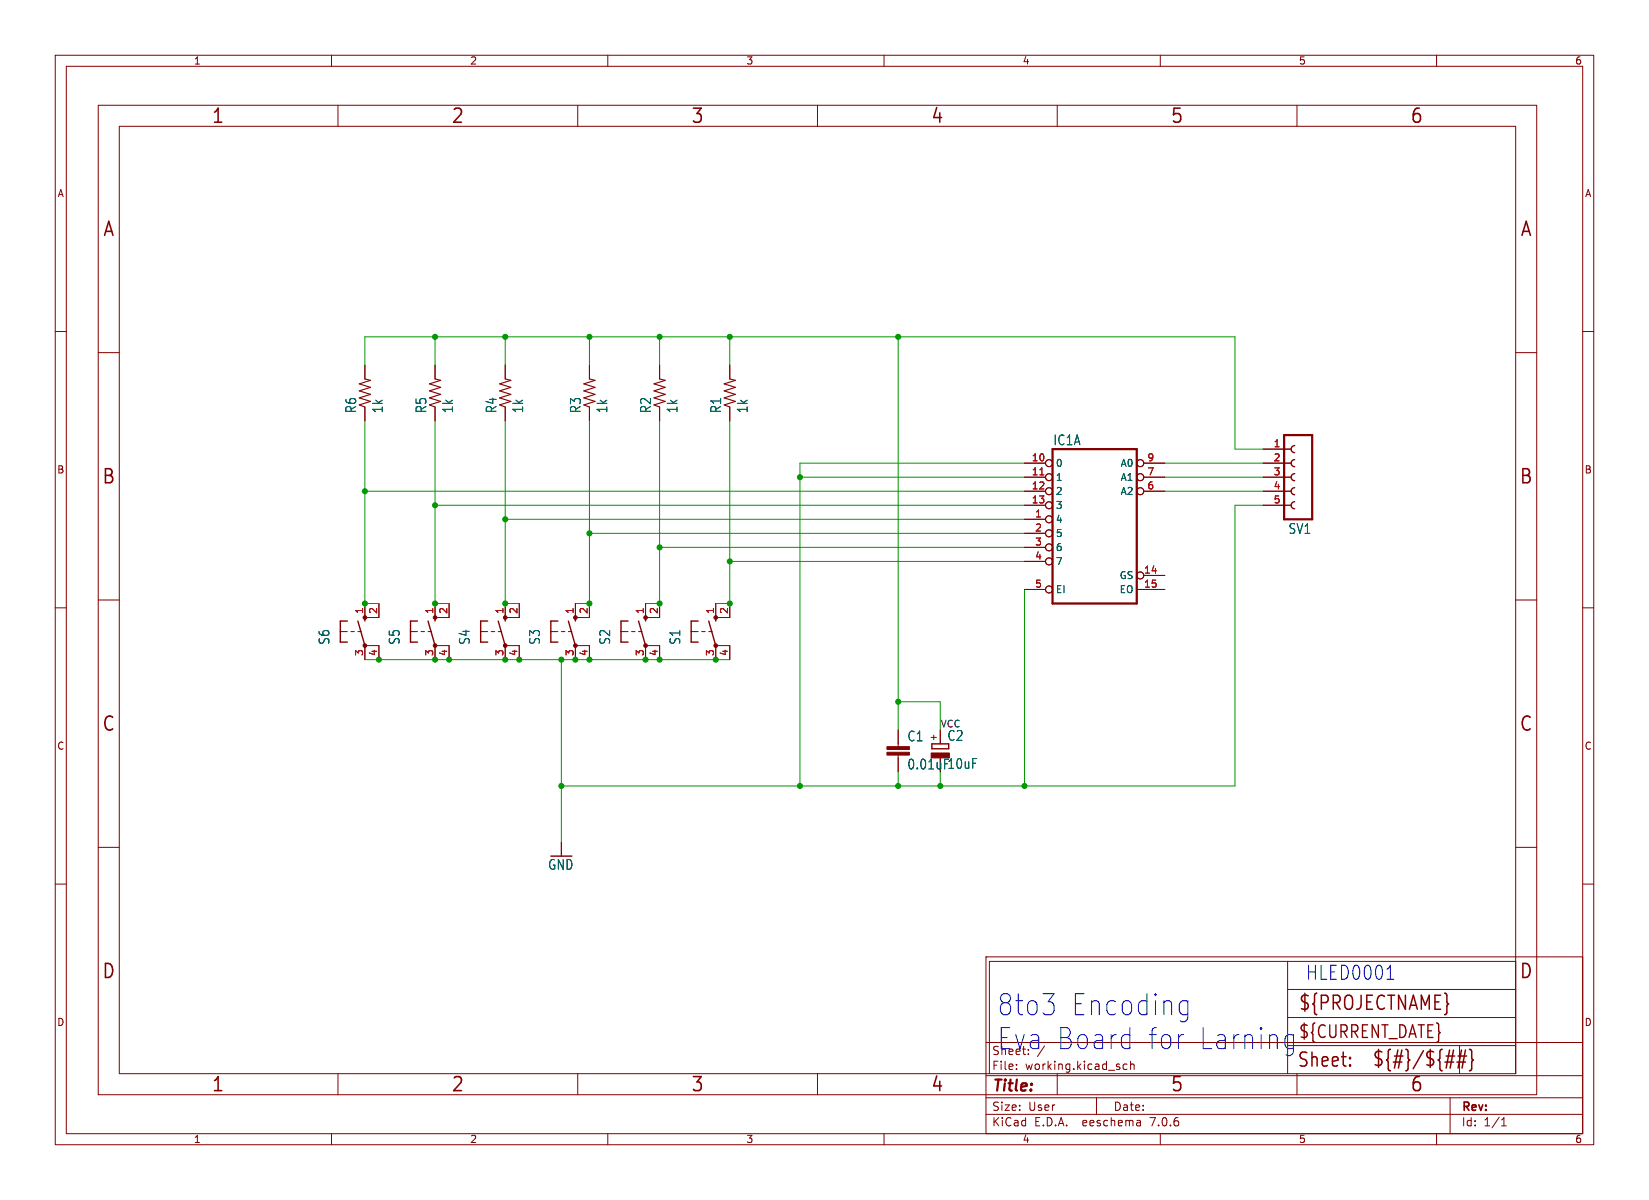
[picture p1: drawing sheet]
(kicad_sch (version 20230121) (generator eeschema)

 (paper "User" 298.45 217.17)

 (lib_symbols
  (symbol "working-eagle-import:10-XX" (in_bom yes) (on_board yes)
   (property "Reference" "S" (at -6.35 -2.54 90) (effects (font (size 1.778 1.5113)) (justify left bottom)))
   (property "Value" "" (at -3.81 3.175 90) (effects (font (size 1.778 1.5113)) (justify left bottom)))
   (property "Footprint" "working:B3F-10XX" (at 0 0 0) (effects (font (size 1.27 1.27)) hide))
   (property "Datasheet" "" (at 0 0 0) (effects (font (size 1.27 1.27)) hide))
   (property "ki_locked" "" (at 0 0 0) (effects (font (size 1.27 1.27))))
   (symbol "10-XX_1_0"
    (circle (center 0 -2.54) (radius 0.127) (stroke (width 0.4064) (type solid)) (fill (type none)))
    (polyline (pts (xy -4.445 -1.905) (xy -3.175 -1.905)) (stroke (width 0.254) (type solid)) (fill (type none)))
    (polyline (pts (xy -4.445 0) (xy -4.445 -1.905)) (stroke (width 0.254) (type solid)) (fill (type none)))
    (polyline (pts (xy -4.445 0) (xy -3.175 0)) (stroke (width 0.1524) (type solid)) (fill (type none)))
    (polyline (pts (xy -4.445 1.905) (xy -4.445 0)) (stroke (width 0.254) (type solid)) (fill (type none)))
    (polyline (pts (xy -4.445 1.905) (xy -3.175 1.905)) (stroke (width 0.254) (type solid)) (fill (type none)))
    (polyline (pts (xy -2.54 0) (xy -1.905 0)) (stroke (width 0.1524) (type solid)) (fill (type none)))
    (polyline (pts (xy -1.27 0) (xy -0.635 0)) (stroke (width 0.1524) (type solid)) (fill (type none)))
    (polyline (pts (xy 0 -2.54) (xy -1.27 1.905)) (stroke (width 0.254) (type solid)) (fill (type none)))
    (polyline (pts (xy 0 1.905) (xy 0 2.54)) (stroke (width 0.254) (type solid)) (fill (type none)))
    (polyline (pts (xy 2.54 -2.54) (xy 0 -2.54)) (stroke (width 0.1524) (type solid)) (fill (type none)))
    (polyline (pts (xy 2.54 2.54) (xy 0 2.54)) (stroke (width 0.1524) (type solid)) (fill (type none)))
    (circle (center 0 2.54) (radius 0.127) (stroke (width 0.4064) (type solid)) (fill (type none)))
    (pin passive line (at 0 5.08 270) (length 2.54) (name "S" (effects (font (size 0 0)))) (number "1" (effects (font (size 1.27 1.27)))))
    (pin passive line (at 2.54 5.08 270) (length 2.54) (name "S1" (effects (font (size 0 0)))) (number "2" (effects (font (size 1.27 1.27)))))
    (pin passive line (at 0 -5.08 90) (length 2.54) (name "P" (effects (font (size 0 0)))) (number "3" (effects (font (size 1.27 1.27)))))
    (pin passive line (at 2.54 -5.08 90) (length 2.54) (name "P1" (effects (font (size 0 0)))) (number "4" (effects (font (size 1.27 1.27)))))))
  (symbol "working-eagle-import:74148N" (in_bom yes) (on_board yes)
   (property "Reference" "IC" (at -0.635 -0.635 0) (effects (font (size 1.778 1.5113)) (justify left bottom)))
   (property "Value" "" (at -7.62 -17.78 0) (effects (font (size 1.778 1.5113)) (justify left bottom) hide))
   (property "Footprint" "working:DIL16" (at 0 0 0) (effects (font (size 1.27 1.27)) hide))
   (property "Datasheet" "" (at 0 0 0) (effects (font (size 1.27 1.27)) hide))
   (property "ki_locked" "" (at 0 0 0) (effects (font (size 1.27 1.27))))
   (symbol "74148N_1_0"
    (polyline (pts (xy -7.62 -15.24) (xy 7.62 -15.24)) (stroke (width 0.4064) (type solid)) (fill (type none)))
    (polyline (pts (xy -7.62 12.7) (xy -7.62 -15.24)) (stroke (width 0.4064) (type solid)) (fill (type none)))
    (polyline (pts (xy 7.62 -15.24) (xy 7.62 12.7)) (stroke (width 0.4064) (type solid)) (fill (type none)))
    (polyline (pts (xy 7.62 12.7) (xy -7.62 12.7)) (stroke (width 0.4064) (type solid)) (fill (type none)))
    (pin input inverted (at -12.7 0 0) (length 5.08) (name "4" (effects (font (size 1.27 1.27)))) (number "1" (effects (font (size 1.27 1.27)))))
    (pin input inverted (at -12.7 10.16 0) (length 5.08) (name "0" (effects (font (size 1.27 1.27)))) (number "10" (effects (font (size 1.27 1.27)))))
    (pin input inverted (at -12.7 7.62 0) (length 5.08) (name "1" (effects (font (size 1.27 1.27)))) (number "11" (effects (font (size 1.27 1.27)))))
    (pin input inverted (at -12.7 5.08 0) (length 5.08) (name "2" (effects (font (size 1.27 1.27)))) (number "12" (effects (font (size 1.27 1.27)))))
    (pin input inverted (at -12.7 2.54 0) (length 5.08) (name "3" (effects (font (size 1.27 1.27)))) (number "13" (effects (font (size 1.27 1.27)))))
    (pin output inverted (at 12.7 -10.16 180) (length 5.08) (name "GS" (effects (font (size 1.27 1.27)))) (number "14" (effects (font (size 1.27 1.27)))))
    (pin output line (at 12.7 -12.7 180) (length 5.08) (name "EO" (effects (font (size 1.27 1.27)))) (number "15" (effects (font (size 1.27 1.27)))))
    (pin input inverted (at -12.7 -2.54 0) (length 5.08) (name "5" (effects (font (size 1.27 1.27)))) (number "2" (effects (font (size 1.27 1.27)))))
    (pin input inverted (at -12.7 -5.08 0) (length 5.08) (name "6" (effects (font (size 1.27 1.27)))) (number "3" (effects (font (size 1.27 1.27)))))
    (pin input inverted (at -12.7 -7.62 0) (length 5.08) (name "7" (effects (font (size 1.27 1.27)))) (number "4" (effects (font (size 1.27 1.27)))))
    (pin input inverted (at -12.7 -12.7 0) (length 5.08) (name "EI" (effects (font (size 1.27 1.27)))) (number "5" (effects (font (size 1.27 1.27)))))
    (pin output inverted (at 12.7 5.08 180) (length 5.08) (name "A2" (effects (font (size 1.27 1.27)))) (number "6" (effects (font (size 1.27 1.27)))))
    (pin output inverted (at 12.7 7.62 180) (length 5.08) (name "A1" (effects (font (size 1.27 1.27)))) (number "7" (effects (font (size 1.27 1.27)))))
    (pin output inverted (at 12.7 10.16 180) (length 5.08) (name "A0" (effects (font (size 1.27 1.27)))) (number "9" (effects (font (size 1.27 1.27))))))
   (symbol "74148N_2_0"
    (text "GND" (at 1.905 -5.842 900) (effects (font (size 1.27 1.0795)) (justify left bottom)))
    (text "VCC" (at 1.905 2.54 900) (effects (font (size 1.27 1.0795)) (justify left bottom)))
    (pin power_in line (at 0 7.62 270) (length 5.08) (name "VCC" (effects (font (size 0 0)))) (number "16" (effects (font (size 1.27 1.27)))))
    (pin power_in line (at 0 -7.62 90) (length 5.08) (name "GND" (effects (font (size 0 0)))) (number "8" (effects (font (size 1.27 1.27)))))))
  (symbol "working-eagle-import:A4L-LOC" (in_bom yes) (on_board yes)
   (property "Reference" "#FRAME" (at 0 0 0) (effects (font (size 1.27 1.27)) hide))
   (property "Value" "" (at 0 0 0) (effects (font (size 1.27 1.27)) hide))
   (property "Footprint" "" (at 0 0 0) (effects (font (size 1.27 1.27)) hide))
   (property "Datasheet" "" (at 0 0 0) (effects (font (size 1.27 1.27)) hide))
   (property "ki_locked" "" (at 0 0 0) (effects (font (size 1.27 1.27))))
   (symbol "A4L-LOC_1_0"
    (polyline (pts (xy 0 44.7675) (xy 3.81 44.7675)) (stroke (width 0) (type default)) (fill (type none)))
    (polyline (pts (xy 0 89.535) (xy 3.81 89.535)) (stroke (width 0) (type default)) (fill (type none)))
    (polyline (pts (xy 0 134.3025) (xy 3.81 134.3025)) (stroke (width 0) (type default)) (fill (type none)))
    (polyline (pts (xy 3.81 3.81) (xy 3.81 175.26)) (stroke (width 0) (type default)) (fill (type none)))
    (polyline (pts (xy 43.3917 0) (xy 43.3917 3.81)) (stroke (width 0) (type default)) (fill (type none)))
    (polyline (pts (xy 43.3917 175.26) (xy 43.3917 179.07)) (stroke (width 0) (type default)) (fill (type none)))
    (polyline (pts (xy 86.7833 0) (xy 86.7833 3.81)) (stroke (width 0) (type default)) (fill (type none)))
    (polyline (pts (xy 86.7833 175.26) (xy 86.7833 179.07)) (stroke (width 0) (type default)) (fill (type none)))
    (polyline (pts (xy 130.175 0) (xy 130.175 3.81)) (stroke (width 0) (type default)) (fill (type none)))
    (polyline (pts (xy 130.175 175.26) (xy 130.175 179.07)) (stroke (width 0) (type default)) (fill (type none)))
    (polyline (pts (xy 161.29 3.81) (xy 161.29 24.13)) (stroke (width 0.1016) (type solid)) (fill (type none)))
    (polyline (pts (xy 161.29 24.13) (xy 215.265 24.13)) (stroke (width 0.1016) (type solid)) (fill (type none)))
    (polyline (pts (xy 173.5667 0) (xy 173.5667 3.81)) (stroke (width 0) (type default)) (fill (type none)))
    (polyline (pts (xy 173.5667 175.26) (xy 173.5667 179.07)) (stroke (width 0) (type default)) (fill (type none)))
    (polyline (pts (xy 215.265 8.89) (xy 215.265 3.81)) (stroke (width 0.1016) (type solid)) (fill (type none)))
    (polyline (pts (xy 215.265 8.89) (xy 215.265 13.97)) (stroke (width 0.1016) (type solid)) (fill (type none)))
    (polyline (pts (xy 215.265 13.97) (xy 215.265 19.05)) (stroke (width 0.1016) (type solid)) (fill (type none)))
    (polyline (pts (xy 215.265 13.97) (xy 256.54 13.97)) (stroke (width 0.1016) (type solid)) (fill (type none)))
    (polyline (pts (xy 215.265 19.05) (xy 215.265 24.13)) (stroke (width 0.1016) (type solid)) (fill (type none)))
    (polyline (pts (xy 215.265 19.05) (xy 256.54 19.05)) (stroke (width 0.1016) (type solid)) (fill (type none)))
    (polyline (pts (xy 215.265 24.13) (xy 256.54 24.13)) (stroke (width 0.1016) (type solid)) (fill (type none)))
    (polyline (pts (xy 216.9583 0) (xy 216.9583 3.81)) (stroke (width 0) (type default)) (fill (type none)))
    (polyline (pts (xy 216.9583 175.26) (xy 216.9583 179.07)) (stroke (width 0) (type default)) (fill (type none)))
    (polyline (pts (xy 246.38 3.81) (xy 246.38 8.89)) (stroke (width 0.1016) (type solid)) (fill (type none)))
    (polyline (pts (xy 246.38 8.89) (xy 215.265 8.89)) (stroke (width 0.1016) (type solid)) (fill (type none)))
    (polyline (pts (xy 246.38 8.89) (xy 256.54 8.89)) (stroke (width 0.1016) (type solid)) (fill (type none)))
    (polyline (pts (xy 256.54 3.81) (xy 3.81 3.81)) (stroke (width 0) (type default)) (fill (type none)))
    (polyline (pts (xy 256.54 3.81) (xy 256.54 8.89)) (stroke (width 0.1016) (type solid)) (fill (type none)))
    (polyline (pts (xy 256.54 3.81) (xy 256.54 175.26)) (stroke (width 0) (type default)) (fill (type none)))
    (polyline (pts (xy 256.54 8.89) (xy 256.54 13.97)) (stroke (width 0.1016) (type solid)) (fill (type none)))
    (polyline (pts (xy 256.54 13.97) (xy 256.54 19.05)) (stroke (width 0.1016) (type solid)) (fill (type none)))
    (polyline (pts (xy 256.54 19.05) (xy 256.54 24.13)) (stroke (width 0.1016) (type solid)) (fill (type none)))
    (polyline (pts (xy 256.54 44.7675) (xy 260.35 44.7675)) (stroke (width 0) (type default)) (fill (type none)))
    (polyline (pts (xy 256.54 89.535) (xy 260.35 89.535)) (stroke (width 0) (type default)) (fill (type none)))
    (polyline (pts (xy 256.54 134.3025) (xy 260.35 134.3025)) (stroke (width 0) (type default)) (fill (type none)))
    (polyline (pts (xy 256.54 175.26) (xy 3.81 175.26)) (stroke (width 0) (type default)) (fill (type none)))
    (polyline (pts (xy 0 0) (xy 260.35 0) (xy 260.35 179.07) (xy 0 179.07) (xy 0 0)) (stroke (width 0) (type default)) (fill (type none)))
    (text "${#}/${##}" (at 230.505 5.08 0) (effects (font (size 2.54 2.159)) (justify left bottom)))
    (text "${CURRENT_DATE}" (at 217.17 10.16 0) (effects (font (size 2.286 1.9431)) (justify left bottom)))
    (text "${PROJECTNAME}" (at 217.17 15.24 0) (effects (font (size 2.54 2.159)) (justify left bottom)))
    (text "1" (at 21.6958 1.905 0) (effects (font (size 2.54 2.286))))
    (text "1" (at 21.6958 177.165 0) (effects (font (size 2.54 2.286))))
    (text "2" (at 65.0875 1.905 0) (effects (font (size 2.54 2.286))))
    (text "2" (at 65.0875 177.165 0) (effects (font (size 2.54 2.286))))
    (text "3" (at 108.4792 1.905 0) (effects (font (size 2.54 2.286))))
    (text "3" (at 108.4792 177.165 0) (effects (font (size 2.54 2.286))))
    (text "4" (at 151.8708 1.905 0) (effects (font (size 2.54 2.286))))
    (text "4" (at 151.8708 177.165 0) (effects (font (size 2.54 2.286))))
    (text "5" (at 195.2625 1.905 0) (effects (font (size 2.54 2.286))))
    (text "5" (at 195.2625 177.165 0) (effects (font (size 2.54 2.286))))
    (text "6" (at 238.6542 1.905 0) (effects (font (size 2.54 2.286))))
    (text "6" (at 238.6542 177.165 0) (effects (font (size 2.54 2.286))))
    (text "A" (at 1.905 156.6863 0) (effects (font (size 2.54 2.286))))
    (text "A" (at 258.445 156.6863 0) (effects (font (size 2.54 2.286))))
    (text "B" (at 1.905 111.9188 0) (effects (font (size 2.54 2.286))))
    (text "B" (at 258.445 111.9188 0) (effects (font (size 2.54 2.286))))
    (text "C" (at 1.905 67.1513 0) (effects (font (size 2.54 2.286))))
    (text "C" (at 258.445 67.1513 0) (effects (font (size 2.54 2.286))))
    (text "D" (at 1.905 22.3838 0) (effects (font (size 2.54 2.286))))
    (text "D" (at 258.445 22.3838 0) (effects (font (size 2.54 2.286))))
    (text "Sheet:" (at 216.916 4.953 0) (effects (font (size 2.54 2.159)) (justify left bottom)))))
  (symbol "working-eagle-import:C-EU025-025X050" (in_bom yes) (on_board yes)
   (property "Reference" "C" (at 1.524 0.381 0) (effects (font (size 1.778 1.5113)) (justify left bottom)))
   (property "Value" "" (at 1.524 -4.699 0) (effects (font (size 1.778 1.5113)) (justify left bottom)))
   (property "Footprint" "working:C025-025X050" (at 0 0 0) (effects (font (size 1.27 1.27)) hide))
   (property "Datasheet" "" (at 0 0 0) (effects (font (size 1.27 1.27)) hide))
   (property "ki_locked" "" (at 0 0 0) (effects (font (size 1.27 1.27))))
   (symbol "C-EU025-025X050_1_0"
    (rectangle (start -2.032 -2.032) (end 2.032 -1.524) (stroke (width 0) (type default)) (fill (type outline)))
    (rectangle (start -2.032 -1.016) (end 2.032 -0.508) (stroke (width 0) (type default)) (fill (type outline)))
    (polyline (pts (xy 0 -2.54) (xy 0 -2.032)) (stroke (width 0.1524) (type solid)) (fill (type none)))
    (polyline (pts (xy 0 0) (xy 0 -0.508)) (stroke (width 0.1524) (type solid)) (fill (type none)))
    (pin passive line (at 0 2.54 270) (length 2.54) (name "1" (effects (font (size 0 0)))) (number "1" (effects (font (size 0 0)))))
    (pin passive line (at 0 -5.08 90) (length 2.54) (name "2" (effects (font (size 0 0)))) (number "2" (effects (font (size 0 0)))))))
  (symbol "working-eagle-import:CPOL-EUE2,5-6E" (in_bom yes) (on_board yes)
   (property "Reference" "C" (at 1.143 0.4826 0) (effects (font (size 1.778 1.5113)) (justify left bottom)))
   (property "Value" "" (at 1.143 -4.5974 0) (effects (font (size 1.778 1.5113)) (justify left bottom)))
   (property "Footprint" "working:E2,5-6E" (at 0 0 0) (effects (font (size 1.27 1.27)) hide))
   (property "Datasheet" "" (at 0 0 0) (effects (font (size 1.27 1.27)) hide))
   (property "ki_locked" "" (at 0 0 0) (effects (font (size 1.27 1.27))))
   (symbol "CPOL-EUE2,5-6E_1_0"
    (rectangle (start -1.651 -2.54) (end 1.651 -1.651) (stroke (width 0) (type default)) (fill (type outline)))
    (polyline (pts (xy -1.524 -0.889) (xy 1.524 -0.889)) (stroke (width 0.254) (type solid)) (fill (type none)))
    (polyline (pts (xy -1.524 0) (xy -1.524 -0.889)) (stroke (width 0.254) (type solid)) (fill (type none)))
    (polyline (pts (xy -1.524 0) (xy 1.524 0)) (stroke (width 0.254) (type solid)) (fill (type none)))
    (polyline (pts (xy 1.524 -0.889) (xy 1.524 0)) (stroke (width 0.254) (type solid)) (fill (type none)))
    (text "+" (at -0.5842 0.4064 900) (effects (font (size 1.27 1.0795)) (justify left bottom)))
    (pin passive line (at 0 2.54 270) (length 2.54) (name "+" (effects (font (size 0 0)))) (number "+" (effects (font (size 0 0)))))
    (pin passive line (at 0 -5.08 90) (length 2.54) (name "-" (effects (font (size 0 0)))) (number "-" (effects (font (size 0 0)))))))
  (symbol "working-eagle-import:FE05-1" (in_bom yes) (on_board yes)
   (property "Reference" "SV" (at -1.27 8.382 0) (effects (font (size 1.778 1.5113)) (justify left bottom)))
   (property "Value" "" (at -1.27 -10.16 0) (effects (font (size 1.778 1.5113)) (justify left bottom)))
   (property "Footprint" "working:FE05-1" (at 0 0 0) (effects (font (size 1.27 1.27)) hide))
   (property "Datasheet" "" (at 0 0 0) (effects (font (size 1.27 1.27)) hide))
   (property "ki_locked" "" (at 0 0 0) (effects (font (size 1.27 1.27))))
   (symbol "FE05-1_1_0"
    (polyline (pts (xy -1.27 7.62) (xy -1.27 -7.62)) (stroke (width 0.4064) (type solid)) (fill (type none)))
    (polyline (pts (xy -1.27 7.62) (xy 3.81 7.62)) (stroke (width 0.4064) (type solid)) (fill (type none)))
    (polyline (pts (xy 3.81 -7.62) (xy -1.27 -7.62)) (stroke (width 0.4064) (type solid)) (fill (type none)))
    (polyline (pts (xy 3.81 -7.62) (xy 3.81 7.62)) (stroke (width 0.4064) (type solid)) (fill (type none)))
    (arc (start 1.905 -5.715) (mid 2.5373 -5.08) (end 1.905 -4.445) (stroke (width 0.254) (type solid)) (fill (type none)))
    (arc (start 1.905 -3.175) (mid 2.5373 -2.54) (end 1.905 -1.905) (stroke (width 0.254) (type solid)) (fill (type none)))
    (arc (start 1.905 -0.635) (mid 2.5373 0) (end 1.905 0.635) (stroke (width 0.254) (type solid)) (fill (type none)))
    (arc (start 1.905 1.905) (mid 2.5373 2.54) (end 1.905 3.175) (stroke (width 0.254) (type solid)) (fill (type none)))
    (arc (start 1.905 4.445) (mid 2.5373 5.08) (end 1.905 5.715) (stroke (width 0.254) (type solid)) (fill (type none)))
    (pin passive line (at 7.62 -5.08 180) (length 5.08) (name "1" (effects (font (size 0 0)))) (number "1" (effects (font (size 1.27 1.27)))))
    (pin passive line (at 7.62 -2.54 180) (length 5.08) (name "2" (effects (font (size 0 0)))) (number "2" (effects (font (size 1.27 1.27)))))
    (pin passive line (at 7.62 0 180) (length 5.08) (name "3" (effects (font (size 0 0)))) (number "3" (effects (font (size 1.27 1.27)))))
    (pin passive line (at 7.62 2.54 180) (length 5.08) (name "4" (effects (font (size 0 0)))) (number "4" (effects (font (size 1.27 1.27)))))
    (pin passive line (at 7.62 5.08 180) (length 5.08) (name "5" (effects (font (size 0 0)))) (number "5" (effects (font (size 1.27 1.27)))))))
  (symbol "working-eagle-import:GND" (power) (in_bom yes) (on_board yes)
   (property "Reference" "#GND" (at 0 0 0) (effects (font (size 1.27 1.27)) hide))
   (property "Value" "GND" (at -2.54 -2.54 0) (effects (font (size 1.778 1.5113)) (justify left bottom)))
   (property "Footprint" "" (at 0 0 0) (effects (font (size 1.27 1.27)) hide))
   (property "Datasheet" "" (at 0 0 0) (effects (font (size 1.27 1.27)) hide))
   (property "ki_locked" "" (at 0 0 0) (effects (font (size 1.27 1.27))))
   (symbol "GND_1_0"
    (polyline (pts (xy -1.905 0) (xy 1.905 0)) (stroke (width 0.254) (type solid)) (fill (type none)))
    (pin power_in line (at 0 2.54 270) (length 2.54) (name "GND" (effects (font (size 0 0)))) (number "1" (effects (font (size 0 0)))))))
  (symbol "working-eagle-import:R-US_0207/7" (in_bom yes) (on_board yes)
   (property "Reference" "R" (at -3.81 1.4986 0) (effects (font (size 1.778 1.5113)) (justify left bottom)))
   (property "Value" "" (at -3.81 -3.302 0) (effects (font (size 1.778 1.5113)) (justify left bottom)))
   (property "Footprint" "working:0207_7" (at 0 0 0) (effects (font (size 1.27 1.27)) hide))
   (property "Datasheet" "" (at 0 0 0) (effects (font (size 1.27 1.27)) hide))
   (property "ki_locked" "" (at 0 0 0) (effects (font (size 1.27 1.27))))
   (symbol "R-US_0207/7_1_0"
    (polyline (pts (xy -2.54 0) (xy -2.159 1.016)) (stroke (width 0.2032) (type solid)) (fill (type none)))
    (polyline (pts (xy -2.159 1.016) (xy -1.524 -1.016)) (stroke (width 0.2032) (type solid)) (fill (type none)))
    (polyline (pts (xy -1.524 -1.016) (xy -0.889 1.016)) (stroke (width 0.2032) (type solid)) (fill (type none)))
    (polyline (pts (xy -0.889 1.016) (xy -0.254 -1.016)) (stroke (width 0.2032) (type solid)) (fill (type none)))
    (polyline (pts (xy -0.254 -1.016) (xy 0.381 1.016)) (stroke (width 0.2032) (type solid)) (fill (type none)))
    (polyline (pts (xy 0.381 1.016) (xy 1.016 -1.016)) (stroke (width 0.2032) (type solid)) (fill (type none)))
    (polyline (pts (xy 1.016 -1.016) (xy 1.651 1.016)) (stroke (width 0.2032) (type solid)) (fill (type none)))
    (polyline (pts (xy 1.651 1.016) (xy 2.286 -1.016)) (stroke (width 0.2032) (type solid)) (fill (type none)))
    (polyline (pts (xy 2.286 -1.016) (xy 2.54 0)) (stroke (width 0.2032) (type solid)) (fill (type none)))
    (pin passive line (at -5.08 0 0) (length 2.54) (name "1" (effects (font (size 0 0)))) (number "1" (effects (font (size 0 0)))))
    (pin passive line (at 5.08 0 180) (length 2.54) (name "2" (effects (font (size 0 0)))) (number "2" (effects (font (size 0 0))))))))

 (junction (at 106.68 96.52) (diameter 0) (color 0 0 0 0))
 (junction (at 162.56 60.96) (diameter 0) (color 0 0 0 0))
 (junction (at 144.78 142.24) (diameter 0) (color 0 0 0 0))
 (junction (at 132.08 101.6) (diameter 0) (color 0 0 0 0))
 (junction (at 132.08 109.22) (diameter 0) (color 0 0 0 0))
 (junction (at 106.68 60.96) (diameter 0) (color 0 0 0 0))
 (junction (at 104.14 119.38) (diameter 0) (color 0 0 0 0))
 (junction (at 91.44 119.38) (diameter 0) (color 0 0 0 0))
 (junction (at 78.74 60.96) (diameter 0) (color 0 0 0 0))
 (junction (at 78.74 119.38) (diameter 0) (color 0 0 0 0))
 (junction (at 162.56 142.24) (diameter 0) (color 0 0 0 0))
 (junction (at 78.74 91.44) (diameter 0) (color 0 0 0 0))
 (junction (at 106.68 119.38) (diameter 0) (color 0 0 0 0))
 (junction (at 91.44 60.96) (diameter 0) (color 0 0 0 0))
 (junction (at 101.6 142.24) (diameter 0) (color 0 0 0 0))
 (junction (at 144.78 86.36) (diameter 0) (color 0 0 0 0))
 (junction (at 106.68 109.22) (diameter 0) (color 0 0 0 0))
 (junction (at 78.74 109.22) (diameter 0) (color 0 0 0 0))
 (junction (at 119.38 119.38) (diameter 0) (color 0 0 0 0))
 (junction (at 119.38 99.06) (diameter 0) (color 0 0 0 0))
 (junction (at 93.98 119.38) (diameter 0) (color 0 0 0 0))
 (junction (at 66.04 88.9) (diameter 0) (color 0 0 0 0))
 (junction (at 68.58 119.38) (diameter 0) (color 0 0 0 0))
 (junction (at 185.42 142.24) (diameter 0) (color 0 0 0 0))
 (junction (at 81.28 119.38) (diameter 0) (color 0 0 0 0))
 (junction (at 119.38 60.96) (diameter 0) (color 0 0 0 0))
 (junction (at 91.44 109.22) (diameter 0) (color 0 0 0 0))
 (junction (at 170.18 142.24) (diameter 0) (color 0 0 0 0))
 (junction (at 101.6 119.38) (diameter 0) (color 0 0 0 0))
 (junction (at 91.44 93.98) (diameter 0) (color 0 0 0 0))
 (junction (at 66.04 109.22) (diameter 0) (color 0 0 0 0))
 (junction (at 119.38 109.22) (diameter 0) (color 0 0 0 0))
 (junction (at 116.84 119.38) (diameter 0) (color 0 0 0 0))
 (junction (at 129.54 119.38) (diameter 0) (color 0 0 0 0))
 (junction (at 132.08 60.96) (diameter 0) (color 0 0 0 0))
 (junction (at 162.56 127) (diameter 0) (color 0 0 0 0))

 (wire (pts (xy 104.14 119.38) (xy 101.6 119.38)) (stroke (width 0.1524) (type solid)))
 (wire (pts (xy 223.52 81.28) (xy 228.6 81.28)) (stroke (width 0.1524) (type solid)))
 (wire (pts (xy 185.42 83.82) (xy 144.78 83.82)) (stroke (width 0.1524) (type solid)))
 (wire (pts (xy 101.6 142.24) (xy 101.6 119.38)) (stroke (width 0.1524) (type solid)))
 (wire (pts (xy 119.38 60.96) (xy 106.68 60.96)) (stroke (width 0.1524) (type solid)))
 (wire (pts (xy 81.28 109.22) (xy 78.74 109.22)) (stroke (width 0.1524) (type solid)))
 (wire (pts (xy 162.56 60.96) (xy 132.08 60.96)) (stroke (width 0.1524) (type solid)))
 (wire (pts (xy 106.68 66.04) (xy 106.68 60.96)) (stroke (width 0.1524) (type solid)))
 (wire (pts (xy 78.74 76.2) (xy 78.74 91.44)) (stroke (width 0.1524) (type solid)))
 (wire (pts (xy 185.42 93.98) (xy 91.44 93.98)) (stroke (width 0.1524) (type solid)))
 (wire (pts (xy 104.14 109.22) (xy 106.68 109.22)) (stroke (width 0.1524) (type solid)))
 (wire (pts (xy 170.18 132.08) (xy 170.18 127)) (stroke (width 0.1524) (type solid)))
 (wire (pts (xy 170.18 142.24) (xy 162.56 142.24)) (stroke (width 0.1524) (type solid)))
 (wire (pts (xy 101.6 152.4) (xy 101.6 142.24)) (stroke (width 0.1524) (type solid)))
 (wire (pts (xy 144.78 83.82) (xy 144.78 86.36)) (stroke (width 0.1524) (type solid)))
 (wire (pts (xy 66.04 88.9) (xy 66.04 109.22)) (stroke (width 0.1524) (type solid)))
 (wire (pts (xy 223.52 142.24) (xy 185.42 142.24)) (stroke (width 0.1524) (type solid)))
 (wire (pts (xy 132.08 66.04) (xy 132.08 60.96)) (stroke (width 0.1524) (type solid)))
 (wire (pts (xy 129.54 109.22) (xy 132.08 109.22)) (stroke (width 0.1524) (type solid)))
 (wire (pts (xy 91.44 93.98) (xy 91.44 109.22)) (stroke (width 0.1524) (type solid)))
 (wire (pts (xy 144.78 142.24) (xy 101.6 142.24)) (stroke (width 0.1524) (type solid)))
 (wire (pts (xy 93.98 119.38) (xy 91.44 119.38)) (stroke (width 0.1524) (type solid)))
 (wire (pts (xy 210.82 86.36) (xy 228.6 86.36)) (stroke (width 0.1524) (type solid)))
 (wire (pts (xy 185.42 101.6) (xy 132.08 101.6)) (stroke (width 0.1524) (type solid)))
 (wire (pts (xy 106.68 119.38) (xy 104.14 119.38)) (stroke (width 0.1524) (type solid)))
 (wire (pts (xy 170.18 127) (xy 162.56 127)) (stroke (width 0.1524) (type solid)))
 (wire (pts (xy 170.18 142.24) (xy 170.18 139.7)) (stroke (width 0.1524) (type solid)))
 (wire (pts (xy 78.74 91.44) (xy 78.74 109.22)) (stroke (width 0.1524) (type solid)))
 (wire (pts (xy 132.08 101.6) (xy 132.08 109.22)) (stroke (width 0.1524) (type solid)))
 (wire (pts (xy 185.42 106.68) (xy 185.42 142.24)) (stroke (width 0.1524) (type solid)))
 (wire (pts (xy 162.56 60.96) (xy 223.52 60.96)) (stroke (width 0.1524) (type solid)))
 (wire (pts (xy 78.74 119.38) (xy 68.58 119.38)) (stroke (width 0.1524) (type solid)))
 (wire (pts (xy 210.82 88.9) (xy 228.6 88.9)) (stroke (width 0.1524) (type solid)))
 (wire (pts (xy 119.38 76.2) (xy 119.38 99.06)) (stroke (width 0.1524) (type solid)))
 (wire (pts (xy 144.78 86.36) (xy 144.78 142.24)) (stroke (width 0.1524) (type solid)))
 (wire (pts (xy 106.68 76.2) (xy 106.68 96.52)) (stroke (width 0.1524) (type solid)))
 (wire (pts (xy 78.74 66.04) (xy 78.74 60.96)) (stroke (width 0.1524) (type solid)))
 (wire (pts (xy 132.08 76.2) (xy 132.08 101.6)) (stroke (width 0.1524) (type solid)))
 (wire (pts (xy 81.28 119.38) (xy 78.74 119.38)) (stroke (width 0.1524) (type solid)))
 (wire (pts (xy 223.52 91.44) (xy 223.52 142.24)) (stroke (width 0.1524) (type solid)))
 (wire (pts (xy 132.08 119.38) (xy 129.54 119.38)) (stroke (width 0.1524) (type solid)))
 (wire (pts (xy 119.38 99.06) (xy 119.38 109.22)) (stroke (width 0.1524) (type solid)))
 (wire (pts (xy 91.44 76.2) (xy 91.44 93.98)) (stroke (width 0.1524) (type solid)))
 (wire (pts (xy 185.42 142.24) (xy 170.18 142.24)) (stroke (width 0.1524) (type solid)))
 (wire (pts (xy 119.38 66.04) (xy 119.38 60.96)) (stroke (width 0.1524) (type solid)))
 (wire (pts (xy 78.74 60.96) (xy 66.04 60.96)) (stroke (width 0.1524) (type solid)))
 (wire (pts (xy 116.84 109.22) (xy 119.38 109.22)) (stroke (width 0.1524) (type solid)))
 (wire (pts (xy 162.56 142.24) (xy 144.78 142.24)) (stroke (width 0.1524) (type solid)))
 (wire (pts (xy 228.6 91.44) (xy 223.52 91.44)) (stroke (width 0.1524) (type solid)))
 (wire (pts (xy 185.42 88.9) (xy 66.04 88.9)) (stroke (width 0.1524) (type solid)))
 (wire (pts (xy 185.42 91.44) (xy 78.74 91.44)) (stroke (width 0.1524) (type solid)))
 (wire (pts (xy 68.58 109.22) (xy 66.04 109.22)) (stroke (width 0.1524) (type solid)))
 (wire (pts (xy 116.84 119.38) (xy 106.68 119.38)) (stroke (width 0.1524) (type solid)))
 (wire (pts (xy 185.42 96.52) (xy 106.68 96.52)) (stroke (width 0.1524) (type solid)))
 (wire (pts (xy 91.44 119.38) (xy 81.28 119.38)) (stroke (width 0.1524) (type solid)))
 (wire (pts (xy 162.56 127) (xy 162.56 132.08)) (stroke (width 0.1524) (type solid)))
 (wire (pts (xy 68.58 119.38) (xy 66.04 119.38)) (stroke (width 0.1524) (type solid)))
 (wire (pts (xy 66.04 60.96) (xy 66.04 66.04)) (stroke (width 0.1524) (type solid)))
 (wire (pts (xy 162.56 60.96) (xy 162.56 127)) (stroke (width 0.1524) (type solid)))
 (wire (pts (xy 223.52 60.96) (xy 223.52 81.28)) (stroke (width 0.1524) (type solid)))
 (wire (pts (xy 119.38 119.38) (xy 116.84 119.38)) (stroke (width 0.1524) (type solid)))
 (wire (pts (xy 106.68 60.96) (xy 91.44 60.96)) (stroke (width 0.1524) (type solid)))
 (wire (pts (xy 185.42 99.06) (xy 119.38 99.06)) (stroke (width 0.1524) (type solid)))
 (wire (pts (xy 66.04 76.2) (xy 66.04 88.9)) (stroke (width 0.1524) (type solid)))
 (wire (pts (xy 162.56 139.7) (xy 162.56 142.24)) (stroke (width 0.1524) (type solid)))
 (wire (pts (xy 91.44 60.96) (xy 78.74 60.96)) (stroke (width 0.1524) (type solid)))
 (wire (pts (xy 91.44 66.04) (xy 91.44 60.96)) (stroke (width 0.1524) (type solid)))
 (wire (pts (xy 185.42 86.36) (xy 144.78 86.36)) (stroke (width 0.1524) (type solid)))
 (wire (pts (xy 106.68 96.52) (xy 106.68 109.22)) (stroke (width 0.1524) (type solid)))
 (wire (pts (xy 93.98 109.22) (xy 91.44 109.22)) (stroke (width 0.1524) (type solid)))
 (wire (pts (xy 129.54 119.38) (xy 119.38 119.38)) (stroke (width 0.1524) (type solid)))
 (wire (pts (xy 101.6 119.38) (xy 93.98 119.38)) (stroke (width 0.1524) (type solid)))
 (wire (pts (xy 210.82 83.82) (xy 228.6 83.82)) (stroke (width 0.1524) (type solid)))
 (wire (pts (xy 132.08 60.96) (xy 119.38 60.96)) (stroke (width 0.1524) (type solid)))

 (text "8to3 Encoding\nEva Board for Larning" (at 180.34 190.5 0) (effects (font (size 3.81 3.2385)) (justify left bottom)))
 (text "HLED0001" (at 236.22 177.8 0) (effects (font (size 2.54 2.159)) (justify left bottom)))

 (label "VCC" (at 170.18 132.08 0) (fields_autoplaced) (effects (font (size 1.2446 1.2446)) (justify left bottom)))

 (symbol (lib_id "working-eagle-import:R-US_0207/7") (at 91.44 71.12 90) (unit 1) (in_bom yes) (on_board yes) (dnp no)
  (property "Reference" "R4" (at 89.9414 74.93 0) (effects (font (size 1.778 1.5113)) (justify left bottom)))
  (property "Value" "1k" (at 94.742 74.93 0) (effects (font (size 1.778 1.5113)) (justify left bottom)))
  (property "Footprint" "working:0207_7" (at 91.44 71.12 0) (effects (font (size 1.27 1.27)) hide))
  (property "Datasheet" "" (at 91.44 71.12 0) (effects (font (size 1.27 1.27)) hide)) (pin "1") (pin "2"))

 (symbol (lib_id "working-eagle-import:R-US_0207/7") (at 106.68 71.12 90) (unit 1) (in_bom yes) (on_board yes) (dnp no)
  (property "Reference" "R3" (at 105.1814 74.93 0) (effects (font (size 1.778 1.5113)) (justify left bottom)))
  (property "Value" "1k" (at 109.982 74.93 0) (effects (font (size 1.778 1.5113)) (justify left bottom)))
  (property "Footprint" "working:0207_7" (at 106.68 71.12 0) (effects (font (size 1.27 1.27)) hide))
  (property "Datasheet" "" (at 106.68 71.12 0) (effects (font (size 1.27 1.27)) hide)) (pin "1") (pin "2"))

 (symbol (lib_id "working-eagle-import:GND") (at 101.6 154.94 0) (unit 1) (in_bom yes) (on_board yes) (dnp no)
  (property "Reference" "#GND1" (at 101.6 154.94 0) (effects (font (size 1.27 1.27)) hide))
  (property "Value" "GND" (at 99.06 157.48 0) (effects (font (size 1.778 1.5113)) (justify left bottom)))
  (property "Footprint" "" (at 101.6 154.94 0) (effects (font (size 1.27 1.27)) hide))
  (property "Datasheet" "" (at 101.6 154.94 0) (effects (font (size 1.27 1.27)) hide)) (pin "1"))

 (symbol (lib_id "working-eagle-import:10-XX") (at 91.44 114.3 0) (unit 1) (in_bom yes) (on_board yes) (dnp no)
  (property "Reference" "S4" (at 85.09 116.84 90) (effects (font (size 1.778 1.5113)) (justify left bottom)))
  (property "Value" "10-XX" (at 87.63 111.125 90) (effects (font (size 1.778 1.5113)) (justify left bottom) hide))
  (property "Footprint" "working:B3F-10XX" (at 91.44 114.3 0) (effects (font (size 1.27 1.27)) hide))
  (property "Datasheet" "" (at 91.44 114.3 0) (effects (font (size 1.27 1.27)) hide)) (pin "1") (pin "2") (pin "3") (pin "4"))

 (symbol (lib_id "working-eagle-import:FE05-1") (at 236.22 86.36 180) (unit 1) (in_bom yes) (on_board yes) (dnp no)
  (property "Reference" "SV1" (at 237.49 94.742 0) (effects (font (size 1.778 1.5113)) (justify left bottom)))
  (property "Value" "FE05-1" (at 237.49 76.2 0) (effects (font (size 1.778 1.5113)) (justify left bottom) hide))
  (property "Footprint" "working:FE05-1" (at 236.22 86.36 0) (effects (font (size 1.27 1.27)) hide))
  (property "Datasheet" "" (at 236.22 86.36 0) (effects (font (size 1.27 1.27)) hide)) (pin "1") (pin "2") (pin "3") (pin "4") (pin "5"))

 (symbol (lib_id "working-eagle-import:R-US_0207/7") (at 119.38 71.12 90) (unit 1) (in_bom yes) (on_board yes) (dnp no)
  (property "Reference" "R2" (at 117.8814 74.93 0) (effects (font (size 1.778 1.5113)) (justify left bottom)))
  (property "Value" "1k" (at 122.682 74.93 0) (effects (font (size 1.778 1.5113)) (justify left bottom)))
  (property "Footprint" "working:0207_7" (at 119.38 71.12 0) (effects (font (size 1.27 1.27)) hide))
  (property "Datasheet" "" (at 119.38 71.12 0) (effects (font (size 1.27 1.27)) hide)) (pin "1") (pin "2"))

 (symbol (lib_id "working-eagle-import:CPOL-EUE2,5-6E") (at 170.18 134.62 0) (unit 1) (in_bom yes) (on_board yes) (dnp no)
  (property "Reference" "C2" (at 171.323 134.1374 0) (effects (font (size 1.778 1.5113)) (justify left bottom)))
  (property "Value" "10uF" (at 171.323 139.2174 0) (effects (font (size 1.778 1.5113)) (justify left bottom)))
  (property "Footprint" "working:E2,5-6E" (at 170.18 134.62 0) (effects (font (size 1.27 1.27)) hide))
  (property "Datasheet" "" (at 170.18 134.62 0) (effects (font (size 1.27 1.27)) hide))
  (pin "+")
  (pin "-"))

 (symbol (lib_id "working-eagle-import:R-US_0207/7") (at 66.04 71.12 90) (unit 1) (in_bom yes) (on_board yes) (dnp no)
  (property "Reference" "R6" (at 64.5414 74.93 0) (effects (font (size 1.778 1.5113)) (justify left bottom)))
  (property "Value" "1k" (at 69.342 74.93 0) (effects (font (size 1.778 1.5113)) (justify left bottom)))
  (property "Footprint" "working:0207_7" (at 66.04 71.12 0) (effects (font (size 1.27 1.27)) hide))
  (property "Datasheet" "" (at 66.04 71.12 0) (effects (font (size 1.27 1.27)) hide)) (pin "1") (pin "2"))

 (symbol (lib_id "working-eagle-import:R-US_0207/7") (at 132.08 71.12 90) (unit 1) (in_bom yes) (on_board yes) (dnp no)
  (property "Reference" "R1" (at 130.5814 74.93 0) (effects (font (size 1.778 1.5113)) (justify left bottom)))
  (property "Value" "1k" (at 135.382 74.93 0) (effects (font (size 1.778 1.5113)) (justify left bottom)))
  (property "Footprint" "working:0207_7" (at 132.08 71.12 0) (effects (font (size 1.27 1.27)) hide))
  (property "Datasheet" "" (at 132.08 71.12 0) (effects (font (size 1.27 1.27)) hide)) (pin "1") (pin "2"))

 (symbol (lib_id "working-eagle-import:74148N") (at 198.12 93.98 0) (unit 1) (in_bom yes) (on_board yes) (dnp no)
  (property "Reference" "IC1" (at 190.5 80.645 0) (effects (font (size 1.778 1.5113)) (justify left bottom)))
  (property "Value" "74148N" (at 190.5 111.76 0) (effects (font (size 1.778 1.5113)) (justify left bottom) hide))
  (property "Footprint" "working:DIL16" (at 198.12 93.98 0) (effects (font (size 1.27 1.27)) hide))
  (property "Datasheet" "" (at 198.12 93.98 0) (effects (font (size 1.27 1.27)) hide)) (pin "1") (pin "10") (pin "11") (pin "12") (pin "13") (pin "14") (pin "15") (pin "2") (pin "3") (pin "4") (pin "5") (pin "6") (pin "7") (pin "9") (pin "16") (pin "8"))

 (symbol (lib_id "working-eagle-import:10-XX") (at 129.54 114.3 0) (unit 1) (in_bom yes) (on_board yes) (dnp no)
  (property "Reference" "S1" (at 123.19 116.84 90) (effects (font (size 1.778 1.5113)) (justify left bottom)))
  (property "Value" "10-XX" (at 125.73 111.125 90) (effects (font (size 1.778 1.5113)) (justify left bottom) hide))
  (property "Footprint" "working:B3F-10XX" (at 129.54 114.3 0) (effects (font (size 1.27 1.27)) hide))
  (property "Datasheet" "" (at 129.54 114.3 0) (effects (font (size 1.27 1.27)) hide)) (pin "1") (pin "2") (pin "3") (pin "4"))

 (symbol (lib_id "working-eagle-import:10-XX") (at 104.14 114.3 0) (unit 1) (in_bom yes) (on_board yes) (dnp no)
  (property "Reference" "S3" (at 97.79 116.84 90) (effects (font (size 1.778 1.5113)) (justify left bottom)))
  (property "Value" "10-XX" (at 100.33 111.125 90) (effects (font (size 1.778 1.5113)) (justify left bottom) hide))
  (property "Footprint" "working:B3F-10XX" (at 104.14 114.3 0) (effects (font (size 1.27 1.27)) hide))
  (property "Datasheet" "" (at 104.14 114.3 0) (effects (font (size 1.27 1.27)) hide)) (pin "1") (pin "2") (pin "3") (pin "4"))

 (symbol (lib_id "working-eagle-import:10-XX") (at 78.74 114.3 0) (unit 1) (in_bom yes) (on_board yes) (dnp no)
  (property "Reference" "S5" (at 72.39 116.84 90) (effects (font (size 1.778 1.5113)) (justify left bottom)))
  (property "Value" "10-XX" (at 74.93 111.125 90) (effects (font (size 1.778 1.5113)) (justify left bottom) hide))
  (property "Footprint" "working:B3F-10XX" (at 78.74 114.3 0) (effects (font (size 1.27 1.27)) hide))
  (property "Datasheet" "" (at 78.74 114.3 0) (effects (font (size 1.27 1.27)) hide)) (pin "1") (pin "2") (pin "3") (pin "4"))

 (symbol (lib_id "working-eagle-import:R-US_0207/7") (at 78.74 71.12 90) (unit 1) (in_bom yes) (on_board yes) (dnp no)
  (property "Reference" "R5" (at 77.2414 74.93 0) (effects (font (size 1.778 1.5113)) (justify left bottom)))
  (property "Value" "1k" (at 82.042 74.93 0) (effects (font (size 1.778 1.5113)) (justify left bottom)))
  (property "Footprint" "working:0207_7" (at 78.74 71.12 0) (effects (font (size 1.27 1.27)) hide))
  (property "Datasheet" "" (at 78.74 71.12 0) (effects (font (size 1.27 1.27)) hide)) (pin "1") (pin "2"))

 (symbol (lib_id "working-eagle-import:10-XX") (at 116.84 114.3 0) (unit 1) (in_bom yes) (on_board yes) (dnp no)
  (property "Reference" "S2" (at 110.49 116.84 90) (effects (font (size 1.778 1.5113)) (justify left bottom)))
  (property "Value" "10-XX" (at 113.03 111.125 90) (effects (font (size 1.778 1.5113)) (justify left bottom) hide))
  (property "Footprint" "working:B3F-10XX" (at 116.84 114.3 0) (effects (font (size 1.27 1.27)) hide))
  (property "Datasheet" "" (at 116.84 114.3 0) (effects (font (size 1.27 1.27)) hide)) (pin "1") (pin "2") (pin "3") (pin "4"))

 (symbol (lib_id "working-eagle-import:10-XX") (at 66.04 114.3 0) (unit 1) (in_bom yes) (on_board yes) (dnp no)
  (property "Reference" "S6" (at 59.69 116.84 90) (effects (font (size 1.778 1.5113)) (justify left bottom)))
  (property "Value" "10-XX" (at 62.23 111.125 90) (effects (font (size 1.778 1.5113)) (justify left bottom) hide))
  (property "Footprint" "working:B3F-10XX" (at 66.04 114.3 0) (effects (font (size 1.27 1.27)) hide))
  (property "Datasheet" "" (at 66.04 114.3 0) (effects (font (size 1.27 1.27)) hide)) (pin "1") (pin "2") (pin "3") (pin "4"))

 (symbol (lib_id "working-eagle-import:C-EU025-025X050") (at 162.56 134.62 0) (unit 1) (in_bom yes) (on_board yes) (dnp no)
  (property "Reference" "C1" (at 164.084 134.239 0) (effects (font (size 1.778 1.5113)) (justify left bottom)))
  (property "Value" "0.01uF" (at 164.084 139.319 0) (effects (font (size 1.778 1.5113)) (justify left bottom)))
  (property "Footprint" "working:C025-025X050" (at 162.56 134.62 0) (effects (font (size 1.27 1.27)) hide))
  (property "Datasheet" "" (at 162.56 134.62 0) (effects (font (size 1.27 1.27)) hide)) (pin "1") (pin "2"))

 (symbol (lib_id "working-eagle-import:A4L-LOC") (at 17.78 198.12 0) (unit 1) (in_bom yes) (on_board yes) (dnp no)
  (property "Reference" "#FRAME1" (at 17.78 198.12 0) (effects (font (size 1.27 1.27)) hide))
  (property "Value" "A4L-LOC" (at 17.78 198.12 0) (effects (font (size 1.27 1.27)) hide))
  (property "Footprint" "" (at 17.78 198.12 0) (effects (font (size 1.27 1.27)) hide))
  (property "Datasheet" "" (at 17.78 198.12 0) (effects (font (size 1.27 1.27)) hide)))

 (sheet_instances (path "" (page "1"))))
